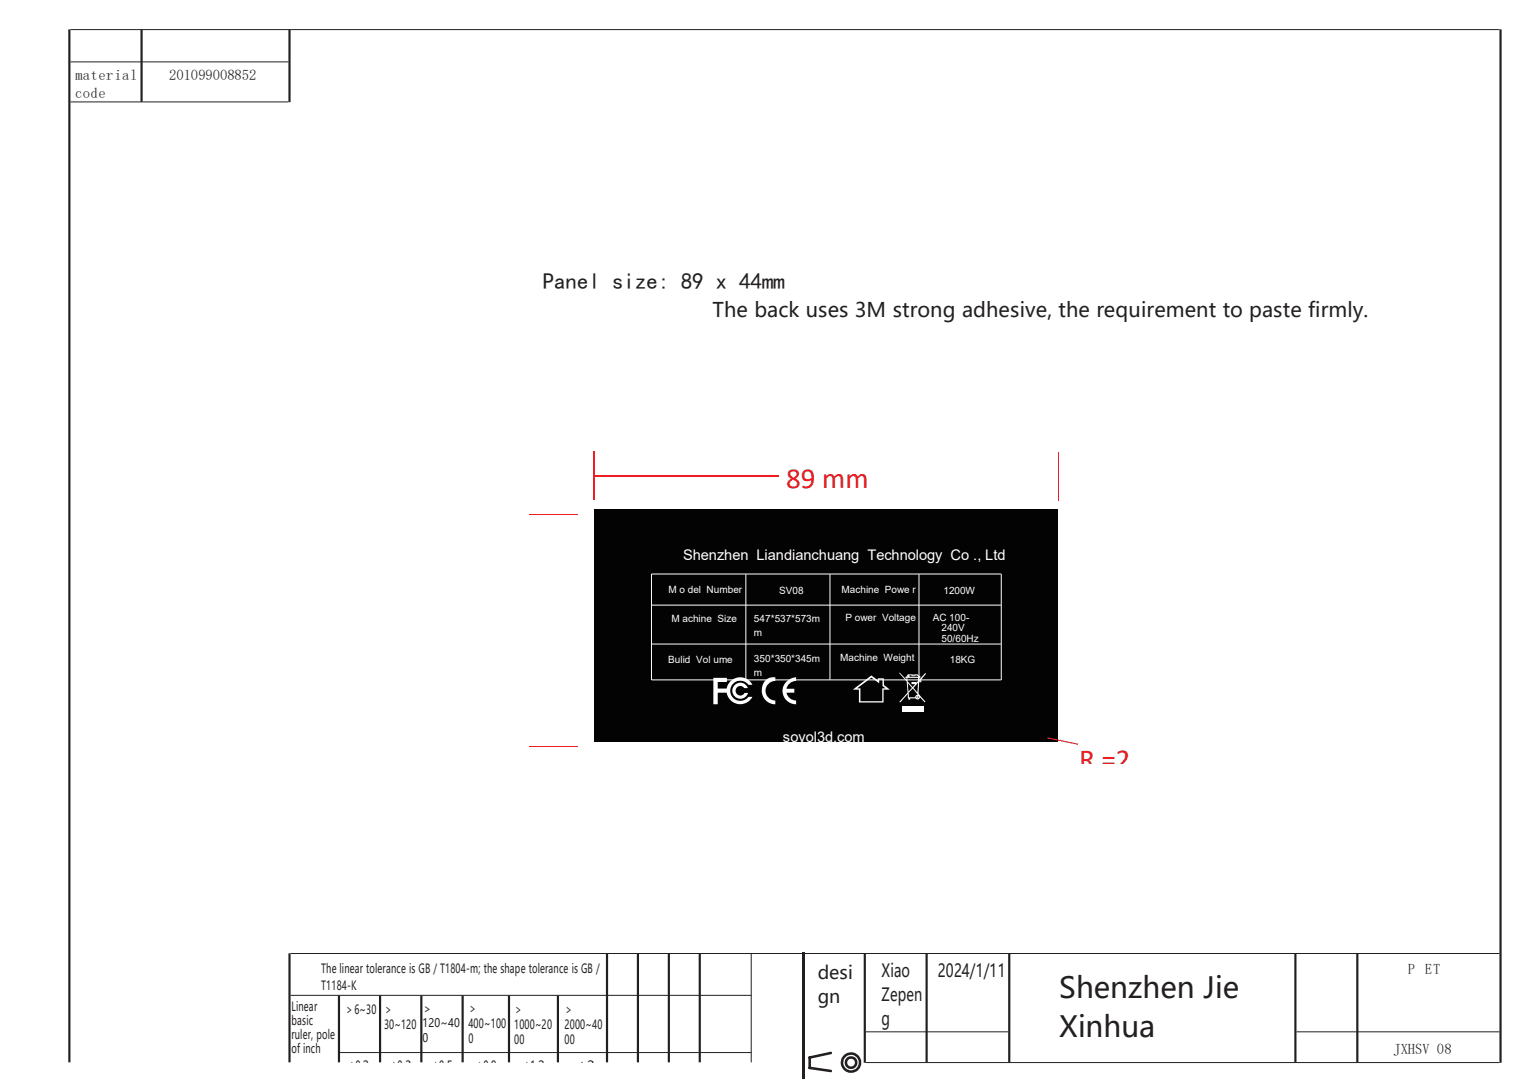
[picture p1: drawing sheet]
<svg xmlns="http://www.w3.org/2000/svg" width="297mm" height="210mm" viewBox="0 0 297 210" stroke-linecap="round" stroke-linejoin="round" font-family="sans-serif">
<path d="M164.3 206.1a.8 .8 0 0 0 1.6 0 .8 .8 0 0 0-1.6 0zM163.8 206.1a1.25 1.25 0 0 1 2.5 0 1.25 1.25 0 0 1-2.5 0zM163.6 206a1.5 1.5 0 0 0 3 0 1.5 1.5 0 0 0-3 0zM163.1 206.1a2 2 0 0 1 4 0 2 2 0 0 1-4 0z" fill="#231f20"/>
<path d="M155.6 184.7h.5v24.6h-.5z" fill-rule="evenodd" fill="#231f20"/>
<path d="M115.3 98.8h90v45h-90z" fill-rule="evenodd" fill="#030303"/>
<path d="M126.4 111.3v20.6M126.5 111.3h67.7M126.5 117.3h67.7M144.7 111.4v20.4M161 111.4v20.4M178.3 111.4v20.4M194.2 111.3v20.6M126.5 124.9h67.7M126.5 131.8h67.7" fill="none" stroke="#fff" stroke-width=".19"/>
<g fill="#fff">
<path d="M174.4 130.5l1.5 1.7 .2 2.1-1.6 1.8 .1 .1 1.5-1.6 .1 1.1h.4v-.3h1a.45 .45 0 0 0 .5 .2 .45 .45 0 0 0 .3-.4l1 1 .1-.1-1.3-1.6 .1-2.2h.4v-.6l1-1.1-.2-.1-1.2 1.3v-.3l.3-.2v-.2l-.6-.3h-1.9l-.3 .4h-.2v.2l.3 .1v.4l-1.4-1.5zM177 130.9h.5zM176 131.1l.1 .1zM176.4 130.9h.4v.2l1-.1 .4 .2h-1.8zM178.5 131.9v.2h-.1zM176.1 132.5l.8 .9-.7 .7zM176.3 134.3l.8-.8 1 1.2-.3 .1-.3 .4h-1.2zM178.1 132.4l-.1 1.9-.8-.9zM176 131.4h2.1v.6l-.3 .4v-.2h-1v.5h.7l-.5 .5-.9-1.1zM177.9 135v.3h.2v-.3zM177.8 135.2a.25 .25 0 0 1 .5 0 .25 .25 0 0 1-.5 0z" fill-rule="evenodd"/>
<path d="M175 137h4.1v1.1h-4.1z" fill-rule="evenodd"/>
<path d="M142.4 133a1.53 1.53 0 0 1 1.4-.6 1.53 1.53 0 0 1 1.3 1h-.7a.92 .92 0 0 0-1.4-.1 .92 .92 0 0 0 .1 1.4 .92 .92 0 0 0 1.3-.3h.7a1.55 1.55 0 0 1-2.2 .9 1.55 1.55 0 0 1-.5-2.3zM138.4 131.4h2.6v.8h-1.8v1.3h1.8a2.66 2.66 0 0 1 2.2-2.1 2.66 2.66 0 0 1 2.8 1.4h-.8a1.96 1.96 0 0 0-2.9-.3 1.96 1.96 0 0 0 0 2.9 1.96 1.96 0 0 0 2.9-.3h.8a2.67 2.67 0 0 1-2.8 1.4 2.67 2.67 0 0 1-2.2-2.2h-1.8v2.3h-.8z" fill-rule="evenodd"/>
<path d="M165.4 133.7h1.2v2.5h4.8v-2.5h1.2l-1.1-.9-.1-1.3h-1.1v.4l-1.3-.9zM166.3 133.5l2.7-2.1 1.6 1.1v-.7h.6v1.2l.6 .5h-.6v2.5h-4.3v-2.5z" fill-rule="evenodd"/>
<path d="M152.4 132.3a2.97 2.97 0 0 1 2.2-1h-.2v.7a1.93 1.93 0 0 0-1.8 1.6h1.5v.7h-1.5a1.93 1.93 0 0 0 1.8 1.5v.8a2.58 2.58 0 0 1-2.3-1.5 2.58 2.58 0 0 1 .3-2.8zM148.5 131.9l.9-.5 1-.1v.7a1.91 1.91 0 0 0-1.9 1.9 1.91 1.91 0 0 0 1.9 1.9v.8a2.73 2.73 0 0 1-2.5-1.7 2.73 2.73 0 0 1 .6-3z" fill-rule="evenodd"/>
</g>
<path d="M203.2 143l6 1.2-.1 .2-5.9-1.2z" fill="#ee1d23"/>
<path d="M115.2 87.6v9.4M115.2 92.4h35.9" fill="none" stroke="#ee1d23" stroke-width=".21"/>
<path d="M102.6 99.7h9.4M205.3 87.6v9.4M102.6 144.8h9.4" fill="none" stroke="#ee1d23" stroke-width=".19"/>
<path d="M13.7 5.7h277.2M13.7 12h42.3M13.7 19.8h42.3M56.4 184.9h234.5M56.4 193h89.4M145.7 184.9v21.1M66 204.1h79.8M168 200.1h27.6M168 206h122.9M251.5 200.1h39.4" fill="none" stroke="#231f20" stroke-width=".19"/>
<g fill="none" stroke="#231f20" stroke-width=".42">
<path d="M13.5 5.7v200.3M27.5 5.8v13.9M56.2 5.8v14M291.1 5.7v200.4M56.2 184.9v21.1M65.8 193.1v12.9M73.7 193.1v12.9M81.7 193.1v12.9M89.7 193.1v12.9M98.7 193.1v12.9M108.2 193.1v12.9M117.8 184.9v21.1"/>
<path d="M123.8 184.9v21.1M129.8 184.9v21.1M135.7 184.9v21.1M167.8 184.9v21.2M179.8 184.9v21.1M195.8 184.9v21.1M251.3 184.9v21.1M263.3 184.9v21.1"/>
</g>
<path d="M156.9 204.9h.3l.1 .2v2l-.2 .2-.3-.2zM156.9 204.9l4.2-1 .3 .2-.2 .3-4.1 .9-.2-.1zM156.9 206.9l.2-.1 4.1 .6 .2 .3-.3 .2-4.1-.6-.2-.1z" fill="#231f20"/>
<g font-size="5.6" fill="#ee1d23">
<text x="152.5" y="94.6">89 mm</text>
<text x="110.9" y="96.1">44</text>
<text x="209.3" y="149">R =2</text>
</g>
<g font-size="5.6" fill="#231f20">
<text x="205.5" y="193.5">Shenzhen Jie</text>
<text x="205.5" y="201.1">Xinhua</text>
</g>
<text font-size="4.4" fill="#231f20" x="105.3" y="56.1">Panel size: 89 x 44mm</text>
<text font-size="3.9" fill="#231f20" x="138.2" y="61.5">The back uses 3M strong adhesive, the requirement to paste firmly.</text>
<g font-size="3.5" fill="#231f20">
<text x="158.6" y="189.8">desi</text>
<text x="171" y="189.5">Xiao</text>
<text x="181.9" y="189.5">2024/1/11</text>
<text x="158.6" y="194.5">gn</text>
<text x="171" y="194.1">Zepen</text>
<text x="171" y="198.7">g</text>
</g>
<g font-size="2.8" fill="#231f20">
<text x="14.6" y="15.6">material</text>
<text x="32.8" y="15.6">201099008852</text>
<text x="14.6" y="18.9">code</text>
<text x="273.1" y="188.8">P ET</text>
<text x="270.3" y="204.4">JXHSV 08</text>
</g>
<g font-size="2.8" fill="#fff">
<text x="132.5" y="108.6">Shenzhen Liandianchuang Technology Co ., Ltd</text>
<text x="151.9" y="143.8">sovol3d.com</text>
</g>
<g font-size="2.5" fill="#231f20">
<text x="62.3" y="188.7">The linear tolerance is GB / T1804-m; the shape tolerance is GB /</text>
<text x="62.3" y="192">T1184-K</text>
<text x="56.6" y="196">Linear</text>
<text x="67" y="196.6">＞6~30</text>
<text x="74.5" y="196.6">＞</text>
<text x="90.9" y="196.4">＞</text>
<text x="99.7" y="196.6">＞</text>
<text x="109.5" y="196.6">＞</text>
<text x="56.6" y="198.7">basic</text>
<text x="56.6" y="201.5">ruler, pole</text>
<text x="74.5" y="199.5">30~120</text>
<text x="90.9" y="199.3">400~100</text>
<text x="90.9" y="202.2">0</text>
<text x="99.7" y="199.5">1000~20</text>
<text x="99.7" y="202.4">00</text>
<text x="109.5" y="199.5">2000~40</text>
<text x="109.5" y="202.4">00</text>
<text x="56.6" y="204.2">of inch</text>
<text x="67.6" y="207.5">±0.2</text>
<text x="75.8" y="207.5">±0.3</text>
<text x="83.9" y="207.5">±0.5</text>
<text x="92.5" y="207.5">±0.8</text>
<text x="101.6" y="207.5">±1.2</text>
<text x="112.1" y="207.5">±2</text>
</g>
<g font-size="2.3" fill="#231f20">
<text x="82" y="196.4">＞</text>
<text x="82" y="199.2">120~40</text>
<text x="82" y="202">0</text>
</g>
<g font-size="1.9" fill="#fff">
<text x="129.7" y="115.1">M o del Number</text>
<text x="151.1" y="115.2">SV08</text>
<text x="163.2" y="115.1">Machine Powe r</text>
<text x="183" y="115.2">1200W</text>
<text x="130.3" y="120.6">M achine Size</text>
<text x="146.3" y="120.6">547*537*573m</text>
<text x="146.3" y="123.3">m</text>
<text x="164" y="120.5">P ower Voltage</text>
<text x="180.9" y="120.3">AC 100-</text>
<text x="182.6" y="122.4">240V</text>
<text x="182.6" y="124.5">50/60Hz</text>
<text x="129.6" y="128.6">Bulid Vol ume</text>
<text x="146.3" y="128.4">350*350*345m</text>
<text x="146.3" y="131.1">m</text>
<text x="163" y="128.2">Machine Weight</text>
<text x="184.2" y="128.6">18KG</text>
</g>
</svg>
